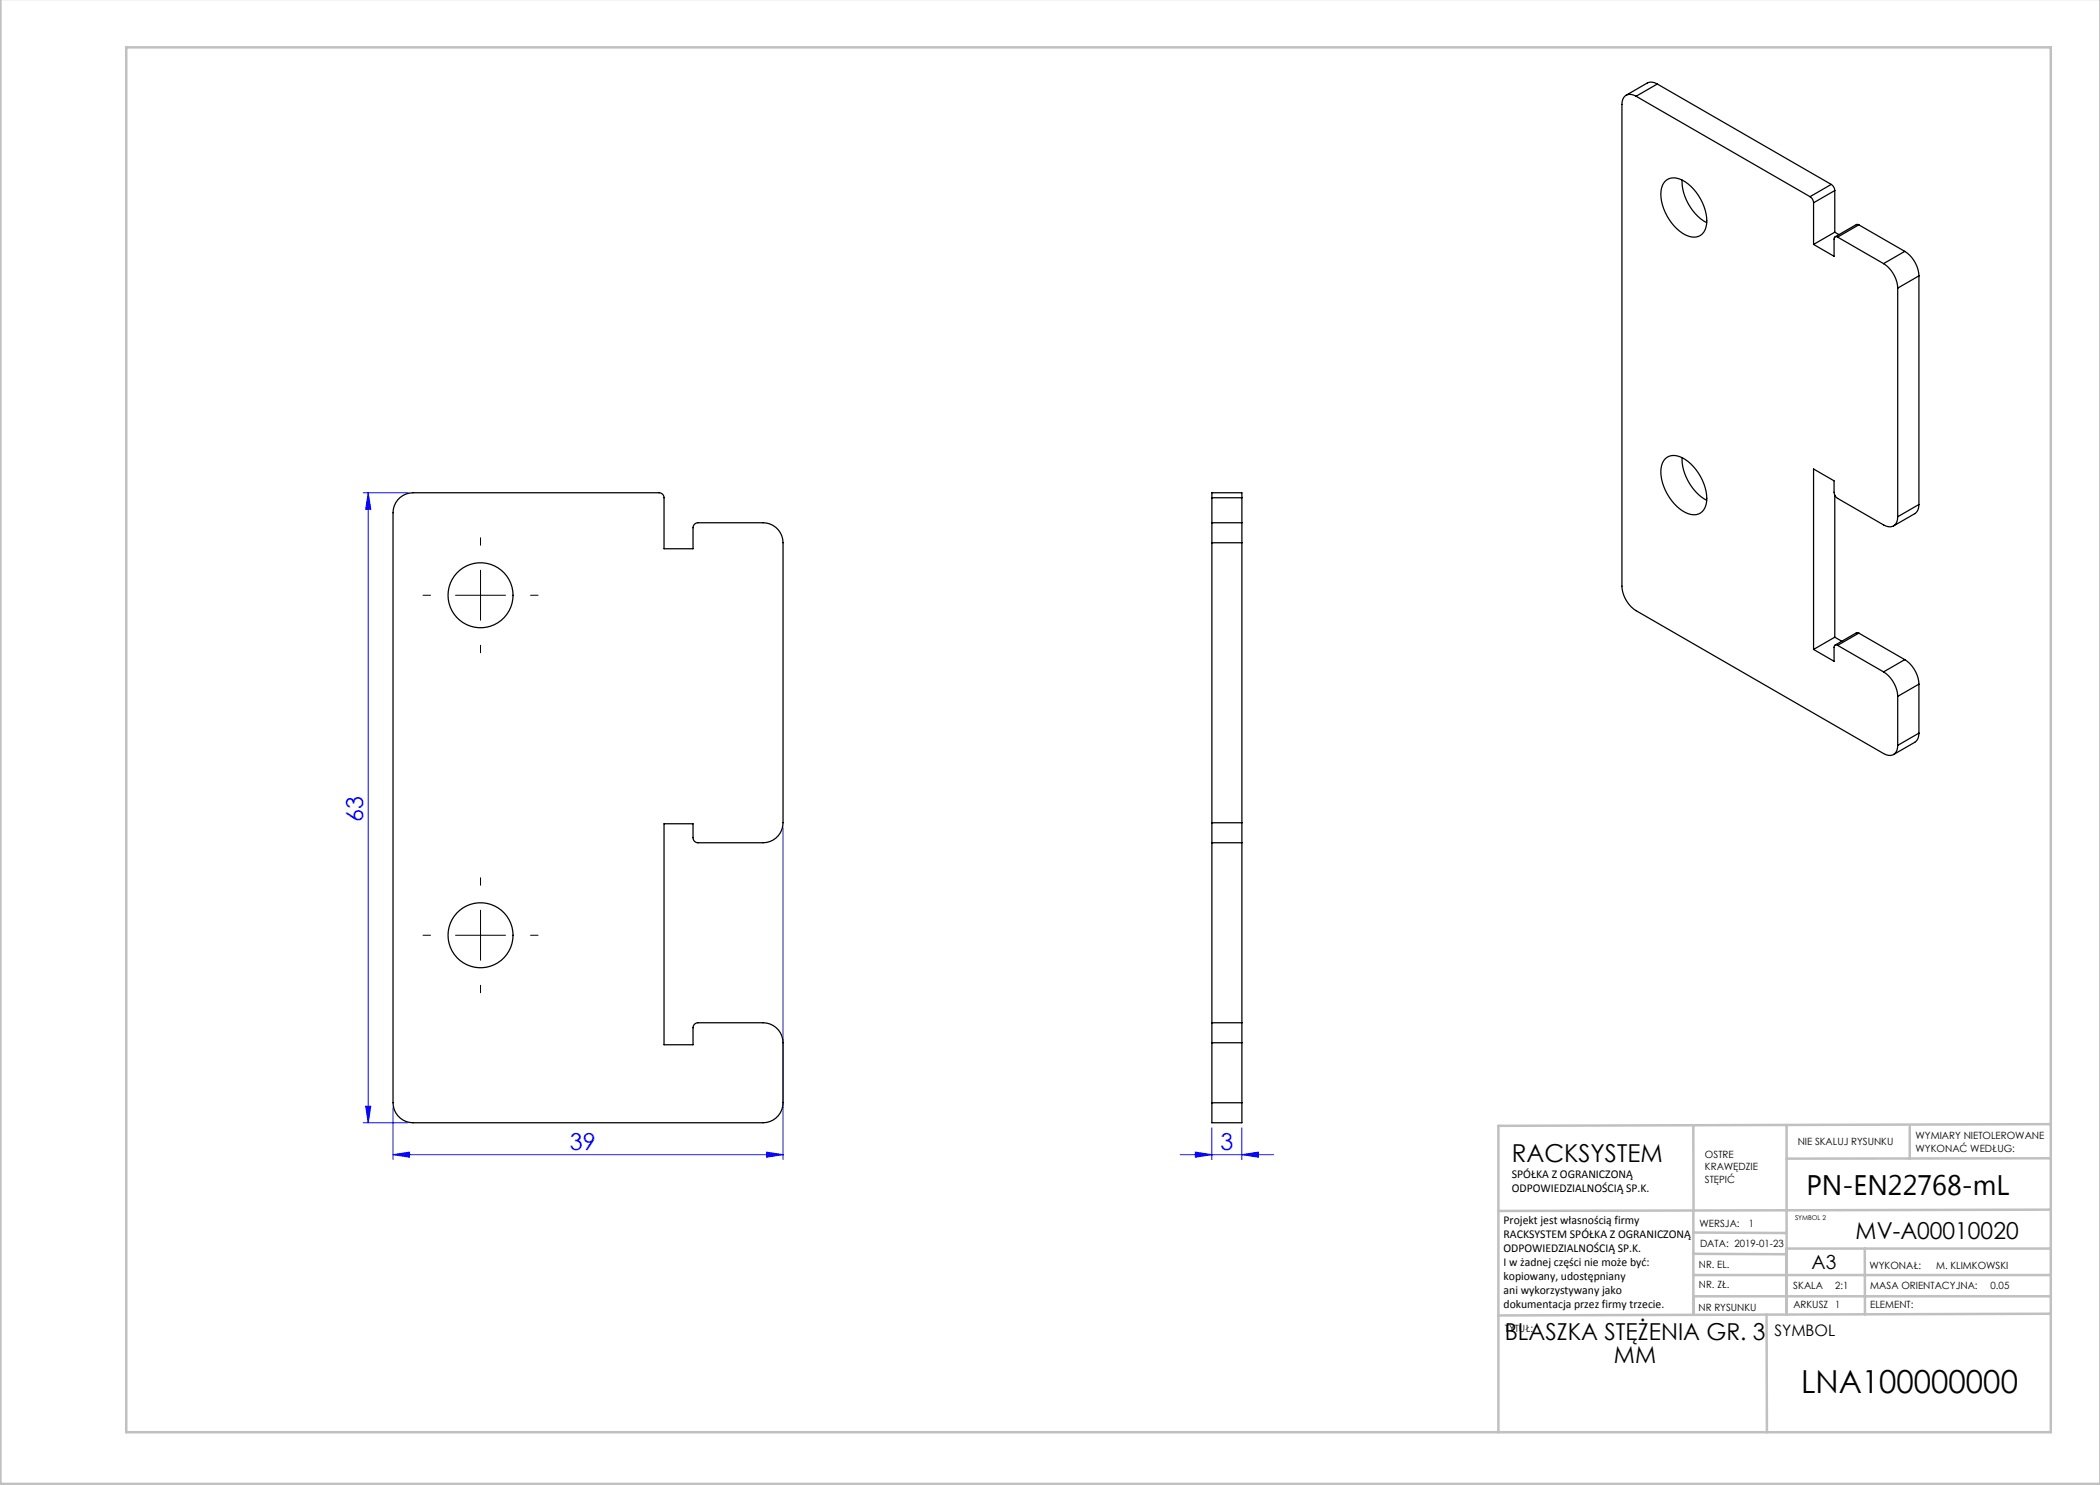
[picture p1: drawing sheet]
<svg xmlns="http://www.w3.org/2000/svg" width="420mm" height="297mm" viewBox="0 0 420 297" stroke-linecap="round" stroke-linejoin="round" font-family="sans-serif">
<g fill="none" stroke="#00f" stroke-width=".2">
<path d="M72.6 98.6h9M73.6 98.6l.6 3.3h-1.1zM73.6 98.6v126M156.6 165.6v66.3M72.6 224.6h9M73.1 221.2h1.1l-.6 3.4zM78.6 230.9l3.3-.5v1zM78.6 221.6v10.3M78.6 230.9h78M153.3 230.4l3.3 .5-3.3 .5zM236 230.9h18.7M239.1 230.4l3.3 .5-3.3 .5z"/>
<path d="M242.4 225.6v6.3M248.4 230.9l3.3-.5v1zM248.4 225.6v6.3"/>
</g>
<g fill="none" stroke="#c0c0c0" stroke-width=".5">
<path d="M.1 -.1v296.9h419.9M25.2 9.5h385v276.9h-385zM338.7 225.2v16.9M357.3 225v37.9M382 225.4v6.3M410.1 224.8l-110.4 .4v61.2M410.1 231.7h-52.8M338.7 259.3h71.5M338.7 255h71.5M338.7 250.8l18.6 .1M338.7 246.5l18.6 .1M338.7 242.1v20.9"/>
<path d="M373 249.7v13.2M410.1 241.9l-110.4 .3M410.2 249.7h-52.9v13.2M353.3 262.9l.1 23.5M410.2 262.7l-110.5 .4"/>
</g>
<path d="M84.6 119.1h1.5M91.1 119.1h10M96.1 107.6v1.5M96.1 114.1v10M106.1 119.1h1.5M96.1 129.1v1.5M96.1 175.6v1.5M84.6 187.1h1.5M91.1 187.1h10M96.1 182.1v10M96.1 197.1v1.5M106.1 187.1h1.5" fill="none" stroke="#000" stroke-width=".2"/>
<g fill="#00f">
<path d="M78.6 230.9l3.3-.5v1zM153.3 230.4l3.3 .5-3.3 .5z"/>
<path d="M73.1 221.2h1.1l-.6 3.4zM73.6 98.6l.6 3.3h-1.1z"/>
<path d="M239.1 230.4l3.3 .5-3.3 .5zM248.4 230.9l3.3-.5v1z"/>
</g>
<g fill="none" stroke="#000" stroke-width=".25">
<path d="M327.2 19.3a1.73 1.73 0 0 0-2-.2 1.73 1.73 0 0 0-.8 1.8v96.3a6.2 6.2 0 0 0 2.8 4.9l49.5 28.6a1.73 1.73 0 0 0 2 .2 1.73 1.73 0 0 0 .8-1.8M327.2 19.3l34.8 20M331.5 16.8a2.04 2.04 0 0 0-2-.2l-4.3 2.5M331.5 16.8l-4.3 2.5M331.5 16.8l34.7 20.1M333 36.2a3.1 3.1 0 0 1 4.1 .2 9.7 9.7 0 0 1 4.1 9 2.62 2.62 0 0 1-4.1 1.6 9.7 9.7 0 0 1-4.8-9.4zM336.4 36a10 10 0 0 0 4.9 8.5M362 39.3a1.56 1.56 0 0 1 .7 1.3M366.2 36.9a1.56 1.56 0 0 1 .8 1.2M366.2 36.9l-4.2 2.4M367 38.1l-4.3 2.5M367 38.1v8.3"/>
<path d="M362.7 40.6v8.3M367 46.4l-4.3 2.5M367 46.4l.8 .5M367.5 47.4a.43 .43 0 0 0-.5 0 .43 .43 0 0 0-.2 .4v3.5l-4.1-2.4M367.5 47.4l9.2 5.3M371.8 45l-.5-.1-4.3 2.5M371.8 45l-4.3 2.4M371.8 45l9.2 5.3M376.7 52.7a6.2 6.2 0 0 1 2.8 4.9M379.5 57.6v45.8M381 50.3a6.2 6.2 0 0 1 2.8 4.9M381 50.3l-4.3 2.4"/>
<path d="M383.8 55.2l-4.3 2.4M383.8 55.2v45.7M80 99.5a4 4 0 0 1 2.6-.9h49.2a1 1 0 0 1 1 1v10.2h5.8v-4.2a1 1 0 0 1 1-1h13a4 4 0 0 1 4 4v56a4 4 0 0 1-4 4h-13a1 1 0 0 1-1-1v-2.8h-5.8v44.2h5.8v-3.4a1 1 0 0 1 1-1h13a4 4 0 0 1 4 4v12a4 4 0 0 1-4 4h-70a4 4 0 0 1-4-4v-118a4 4 0 0 1 1.4-3.1zM242.4 99.6v-1h6v1M242.4 99.6v5M242.4 99.6h6M248.4 99.6v5M333 91.8a3.1 3.1 0 0 1 4.1 .1 9.7 9.7 0 0 1 4.1 9 2.62 2.62 0 0 1-4.1 1.6 9.7 9.7 0 0 1-4.8-9.4zM336.4 91.5a10 10 0 0 0 4.9 8.6M367 99v28.4M242.4 104.6v4M242.4 104.6h6"/>
<path d="M242.4 108.6h6M242.4 108.6v56M248.4 104.6v4M248.4 108.6v56M379.5 103.4a1.73 1.73 0 0 1-.8 1.8 1.73 1.73 0 0 1-2-.2l-9.2-5.3a1.57 1.57 0 0 1-.7-1.2v-2.3l-4.1-2.4v36.1M383.8 100.9a2.04 2.04 0 0 1-.8 1.8l-4.3 2.5M383.8 100.9l-4.3 2.5M367 127.4l-4.3 2.5M367 127.4l1.4 .9M367.5 129.1a.43 .43 0 0 0-.5-.1 .43 .43 0 0 0-.2 .5v2.8l-4.1-2.4M367.5 129.1l9.2 5.3M371.8 126.6h-.5l-4.3 2.4"/>
<path d="M371.8 126.6l-4.3 2.5M371.8 126.6l9.2 5.3M376.7 134.4a6.2 6.2 0 0 1 2.8 4.9M379.5 139.3v9.8M381 131.9a6.2 6.2 0 0 1 2.8 4.9M381 131.9l-4.3 2.5M383.8 136.8v9.8M383.8 136.8l-4.3 2.5M383.8 146.6a2.04 2.04 0 0 1-.8 1.9l-4.3 2.4M383.8 146.6l-4.3 2.5M242.4 164.6v4M242.4 168.6h6"/>
<path d="M242.4 164.6h6M242.4 168.6v36M248.4 164.6v4M248.4 168.6v36M242.4 204.6v4M242.4 204.6h6M242.4 208.6v12M242.4 208.6h6M248.4 204.6v4M248.4 208.6v12M242.4 220.6v4h6v-4M242.4 220.6h6"/>
<circle cx="96.1" cy="119.1" r="6.5"/>
<circle cx="96.1" cy="187.1" r="6.5"/>
</g>
<text font-size="6.3" x="360.2" y="278.5">LNA100000000</text>
<text font-size="5.6" x="361.3" y="239.1">PN-EN22768-mL</text>
<text font-size="4.9" x="302.4" y="232.4">RACKSYSTEM</text>
<g font-size="4.7" fill="#00f">
<text x="72.6" y="164.5" transform="rotate(-90 72.6 164.5)">63</text>
<text x="114" y="229.9">39</text>
<text x="244.1" y="229.9">3</text>
</g>
<g font-size="4.7">
<text x="371.1" y="247.8">MV-A00010020</text>
<text x="301" y="268.1">BLASZKA STĘŻENIA GR. 3</text>
<text x="322.8" y="272.6">MM</text>
</g>
<text font-size="3.9" x="362.3" y="253.8">A3</text>
<text font-size="3.2" x="354.9" y="267.2">SYMBOL</text>
<g font-size="2.4">
<text x="302.4" y="235.6">SPÓŁKA Z OGRANICZONĄ</text>
<text x="302.4" y="238.4">ODPOWIEDZIALNOŚCIĄ SP.K.</text>
<text x="300.7" y="244.7">Projekt jest własnością firmy</text>
<text x="300.7" y="247.5">RACKSYSTEM SPÓŁKA Z OGRANICZONĄ</text>
<text x="300.7" y="250.3">ODPOWIEDZIALNOŚCIĄ SP.K.</text>
<text x="300.7" y="253.1">I w żadnej części nie może być:</text>
<text x="300.7" y="256">kopiowany, udostępniany</text>
<text x="300.7" y="258.8">ani wykorzystywany jako</text>
<text x="300.7" y="261.6">dokumentacja przez firmy trzecie.</text>
</g>
<g font-size="2">
<text x="383.1" y="227.9">WYMIARY NIETOLEROWANE</text>
<text x="341" y="231.6">OSTRE</text>
<text x="359.5" y="228.9">NIE SKALUJ RYSUNKU</text>
<text x="383.1" y="230.4">WYKONAĆ WEDŁUG:</text>
<text x="341" y="234.1">KRAWĘDZIE</text>
<text x="341" y="236.6">STĘPIĆ</text>
<text x="339.9" y="245.4">WERSJA:</text>
<text x="349.8" y="245.4">1</text>
<text x="340" y="249.4">DATA: 2019-01-23</text>
<text x="339.8" y="257.6">NR. ZŁ.</text>
<text x="339.8" y="253.5">NR. EL.</text>
<text x="358.7" y="257.7">SKALA</text>
<text x="367" y="257.7">2:1</text>
<text x="373.9" y="253.8">WYKONAŁ:</text>
<text x="374.1" y="257.7">MASA ORIENTACYJNA:</text>
<text x="387.2" y="253.8">M. KLIMKOWSKI</text>
<text x="398.1" y="257.7">0.05</text>
<text x="339.7" y="262.3">NR RYSUNKU</text>
<text x="358.7" y="261.7">ARKUSZ 1</text>
<text x="374.1" y="261.7">ELEMENT:</text>
<text x="301" y="266.4">TYTUŁ:</text>
</g>
<text font-size="1.3" x="359" y="244">SYMBOL 2</text>
</svg>
